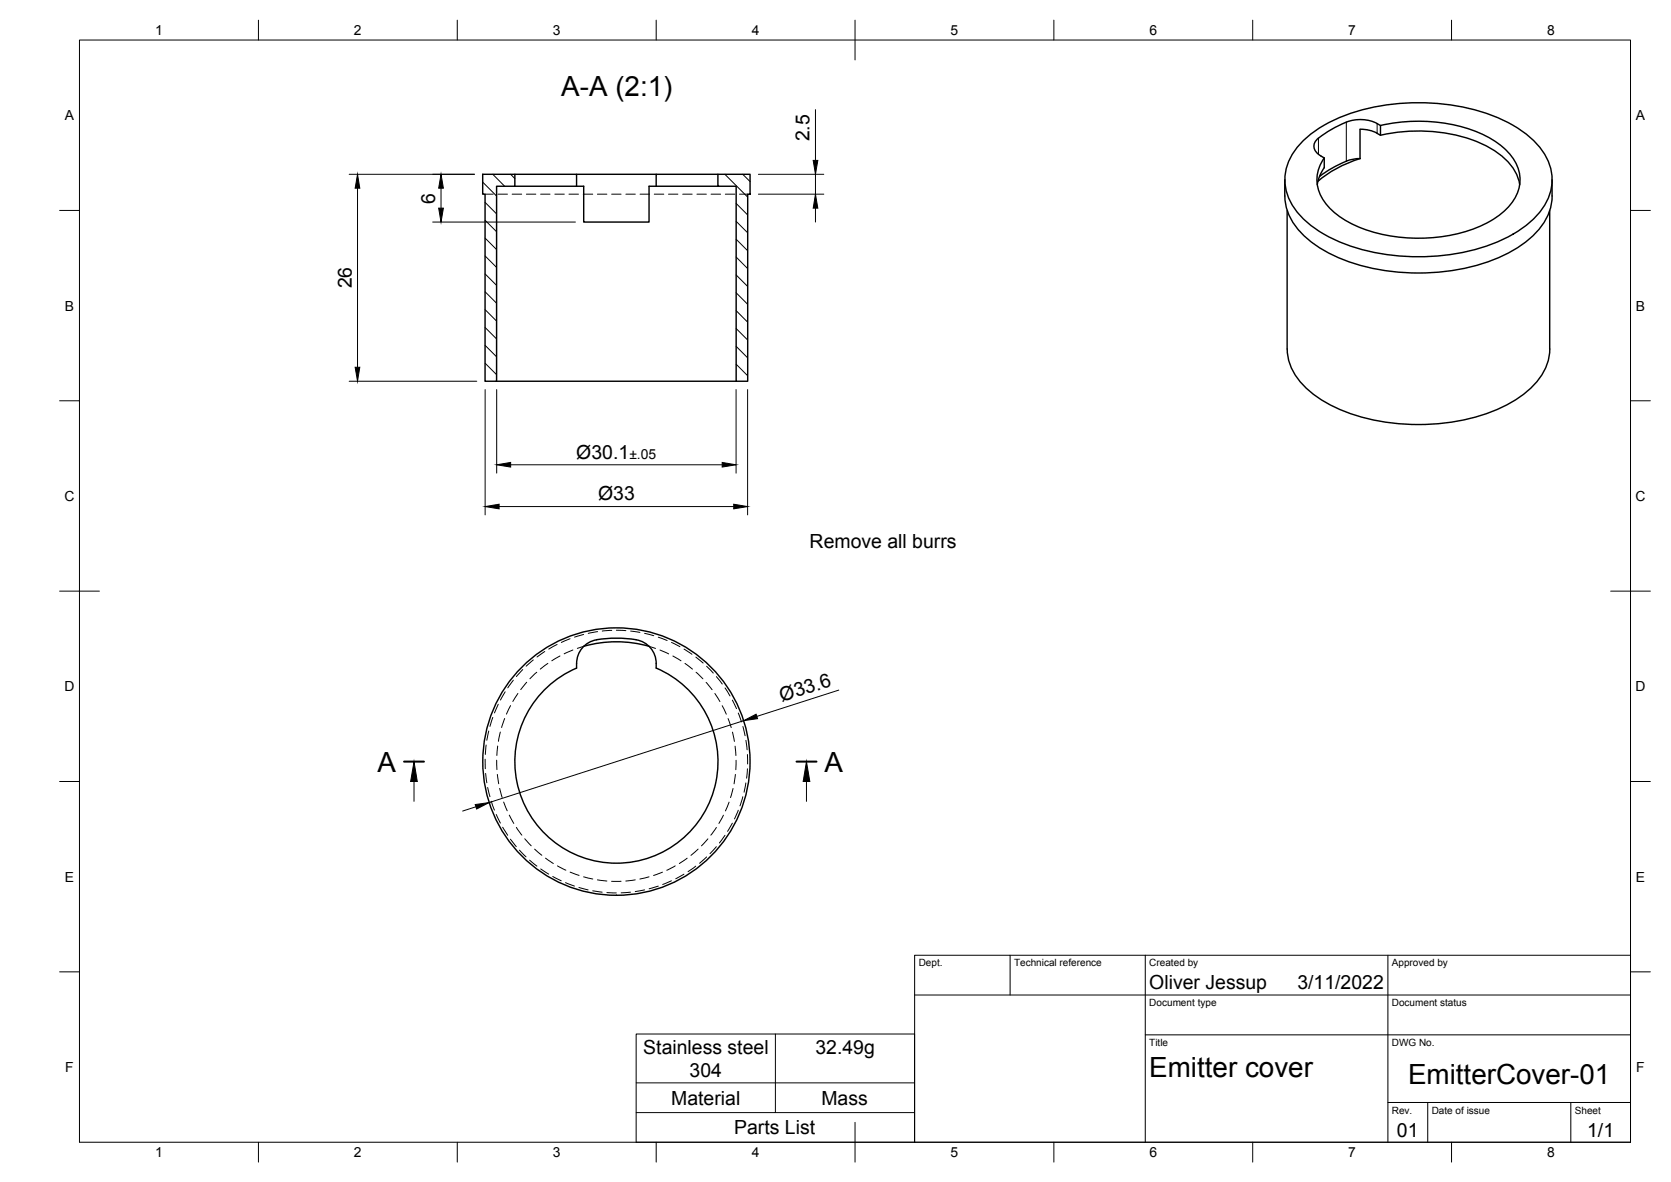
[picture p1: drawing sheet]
<svg xmlns="http://www.w3.org/2000/svg" width="420mm" height="297mm" viewBox="0 0 420 297" stroke-linecap="round" stroke-linejoin="round" font-family="sans-serif">
<!-- layer: Visible -->
<g fill="none" stroke="#000" stroke-width=".36">
<path d="M327.9 35.2a38.6 38.6 0 0 1 21.8-9 51.5 51.5 0 0 1 30.7 5.3 18.7 18.7 0 0 1 9.5 10.7 12.9 12.9 0 0 1-4.5 13 38.6 38.6 0 0 1-21.7 8.9 51.5 51.5 0 0 1-30.8-5.2 18.7 18.7 0 0 1-9.4-10.8 12.9 12.9 0 0 1 4.4-12.9zM332.1 39.2l.9 .5v2.4M338.5 30.7a9.5 9.5 0 0 1 7.8 .4M338.5 30.7a26.6 26.6 0 0 0-7.6 4.6 2.47 2.47 0 0 0 1.2 3.9M342 39.8l-1.8 .2-1.7 .5M342 39.8a29.9 29.9 0 0 0-10.6 5.8M346.3 31.1l.8 .4v2.5l-.8-.5M346.3 33.5l-1.7-.7-2.6-.3v7.4M347.1 31.5a40.8 40.8 0 0 1 27 2.9 14.8 14.8 0 0 1 7.8 8.5 9.8 9.8 0 0 1-3.1 9.6 29.5 29.5 0 0 1-17.7 7.1 38.4 38.4 0 0 1-23.5-4.7 12.6 12.6 0 0 1-6.4-9 9.2 9.2 0 0 1 1.8-6.2M347.1 34a40.5 40.5 0 0 1 27.3 3.1 13.7 13.7 0 0 1 7.7 9.3M121.4 43.8h8.1v3h-4.6v49h-2.9v-47h-.6zM129.5 46.8h17.3v9h16.4v-9h17.3"/>
<path d="M129.5 43.8h15.5v3M145 43.8h20M180.5 43.8h8.1v5h-.6v47h-2.9v-49h-4.6zM180.5 43.8h-15.5v3M323 45.2a16.8 16.8 0 0 0 1.6 9.9 24.4 24.4 0 0 0 13 10.1 54.5 54.5 0 0 0 40.1-.8 22.5 22.5 0 0 0 11.7-10.7l.8-2.9 .1-1.5M323.6 52.9l.1 34.8a14.2 14.2 0 0 0 5.8 10.8 42.1 42.1 0 0 0 24.6 8.1 48.1 48.1 0 0 0 26.7-6 17.9 17.9 0 0 0 8.5-10l.4-2.9v-34.8M333 42.1l-1 1.8-.8 2.5M338.5 40.5a29.7 29.7 0 0 0-6.7 3.8M390.2 45.2v4.1M124.9 95.8h60.2M145 166.7v1.2M145 166.7a6.1 6.1 0 0 1 6-6.1 25.4 25.4 0 0 1 10.6 .7 6.3 6.3 0 0 1 3.4 6.6 25.5 25.5 0 0 1 10.2 39.1 25.5 25.5 0 0 1-40.4 0 25.5 25.5 0 0 1 10.2-39.1"/>
<path d="M163.2 162.4a30.1 30.1 0 0 0-16.4 0"/>
<circle cx="155" cy="191.4" r="33.6"/>
</g>
<!-- layer: Hidden -->
<g fill="none" stroke="#000" stroke-width=".25">
<path d="M122 48.8h2M125.2 48.8h2.4M128.8 48.8h2.4M132.4 48.8h2.3M135.9 48.8h2.4M139.5 48.8h2.4M143.1 48.8h2.4M146.6 48.8h2.4M150.2 48.8h2.4M153.8 48.8h2.4M157.4 48.8h2.3M160.9 48.8h2.4"/>
<path d="M164.5 48.8h2.4M168.1 48.8h2.4M171.7 48.8h2.3M175.2 48.8h2.4M178.8 48.8h2.4M182.4 48.8h2.4M185.9 48.8h2.1M146.7 159.4l-2.2 .7M150.3 158.7l-2.4 .5M153.8 158.4l-2.4 .2M155 158.4l2.4 .1M158.6 158.6l2.3 .3"/>
<path d="M162.1 159.2l2.3 .6M125.3 177l-1 2.2M127 173.8l-1.2 2.1M128.4 177.3l-1.1 2.2M129.1 170.9l-1.4 2M130.2 174.3l-1.3 2M131.4 168.3l-1.6 1.7M132.4 171.5l-1.5 1.8M134.1 165.8l-1.8 1.6M135 168.9l-1.8 1.7M137 163.7l-2 1.4M137.8 166.7l-2 1.5"/>
<path d="M140.1 162l-2.1 1.1M140.8 164.9l-2.1 1.2M143.3 160.5l-2.2 .9M144 163.4l-2.1 .9M146.8 162.4l-1.6 .5M163.2 162.4l1.6 .5M165.5 160.1l2.2 .9M165.9 163.4l2.2 .9M168.8 161.4l2.2 1.1M169.2 164.9l2 1.2M172 163.1l2 1.3M172.2 166.7l1.9 1.5"/>
<path d="M175 165.1l1.8 1.5M175 168.9l1.7 1.7M177.5 171.5l1.5 1.8M177.7 167.4l1.6 1.7M179.7 174.3l1.3 2M180.1 170l1.5 1.9M181.6 177.3l1 2.2M182.3 172.9l1.3 2M184.1 175.9l1.1 2.2M185.6 179.2l.8 2.2M122 190.8v2.4M122.1 194.4l.3 2.3"/>
<path d="M122.2 187.2l-.2 2.4M122.6 197.9l.6 2.3M122.9 183.7l-.5 2.3M123.9 180.3l-.7 2.2M124.9 191v2.4M125.1 194.6l.3 2.4M125.1 187.5l-.2 2.4M125.6 198.1l.7 2.3M125.8 184l-.5 2.3M126.9 180.6l-.8 2.2M183.1 180.6l.8 2.2M184.2 184l.5 2.3"/>
<path d="M184.3 198.1l-.6 2.3M184.8 187.5l.2 2.4M184.9 194.6l-.3 2.4M185.1 191.1l-.1 2.3M186.8 182.6l.5 2.3M187.5 196.8l-.4 2.3M187.6 186.1l.3 2.3M187.9 189.6l.1 2.4M187.9 193.2l-.2 2.4M123.5 201.3l.8 2.3M124.8 204.7l1 2.1M126.4 207.9l1.3 2"/>
<path d="M126.6 201.6l.9 2.2M128.1 204.8l1.1 2.1M128.3 210.9l1.5 1.9M129.8 207.9l1.4 2M130.6 213.6l1.7 1.7M132 210.8l1.6 1.7M133.2 216.2l1.8 1.5M134.4 213.4l1.8 1.5M136 218.4l2 1.3M137.2 215.7l1.9 1.3M140.2 217.6l2.1 1.1M143.4 219.2l2.2 .8"/>
<path d="M166.6 219.2l-2.3 .8M169.8 217.6l-2.1 1.1M172 219.7l-2.1 1.1M172.8 215.7l-2 1.3M174.9 217.7l-1.9 1.4M175.5 213.4l-1.8 1.6M177.7 215.4l-1.8 1.5M178 210.8l-1.6 1.8M180.1 207.9l-1.4 2M180.1 212.8l-1.6 1.7M181.9 204.9l-1.1 2M182.3 209.9l-1.4 1.9"/>
<path d="M183.3 201.6l-.9 2.2M184.1 206.9l-1.2 2M185.6 203.6l-.9 2.2M186.8 200.2l-.7 2.3M139 220.3l2.1 1M142.2 221.8l2.2 .9M145.6 223l2.3 .6M146.7 220.4l2.4 .5M149 223.9l2.4 .3M150.2 221.1l2.4 .3M152.6 224.3l2.4 .1M153.8 221.5h2.4"/>
<path d="M158.5 224.2l-2.3 .2M159.7 221.1l-2.3 .3M162.1 223.6l-2.4 .5M163.2 220.4l-2.3 .5M165.5 222.7l-2.3 .7M168.8 221.3l-2.2 1"/>
</g>
<!-- layer: Visible Narrow -->
<path d="M331.5 34.7v4.1M338.5 30.7v9.8M346.3 31.1v2.4" fill="none" stroke="#000" stroke-width=".25"/>
<!-- layer: BORDER -->
<g fill="none" stroke="#000" stroke-width=".25">
<path d="M20 10.1h390v276.9h-390zM65 5.1v5M115 5.1v5M165 5.1v5M215 5.1v10M265 5.1v5M315 5.1v5M365 5.1v5M15 52.9h5M410 52.9h5M15 100.7h5M410 100.7h5"/>
<path d="M15 148.6h10M405 148.6h10M15 196.4h5M410 196.4h5M15 244.2h5M410 244.2h5M65 287v5M115 287v5M165 287v5M215 282.1v9.9M265 287v5M315 287v5"/>
<path d="M365 287v5"/>
</g>
<!-- layer: TITLEBLOCK -->
<path d="M230 240.1h180v46.9h-180zM230 250h180M254 240.1v9.9M288 240.1v46.9M349 240.1v46.9M288 260.1h122M349 277.1h61M359 277.1v9.9M395 277.1v9.9" fill="none" stroke="#000" stroke-width=".25"/>
<!-- layer: Hatching -->
<g fill="none" stroke="#000" stroke-width=".25">
<path d="M121.4 45.8l3.5 3.5M122 50.9l2.9 2.9M122 55.4l2.9 2.9M122 59.8l2.9 2.9M123.9 43.8l3 3M128.4 43.8l1.1 1.1M180.5 46.5l.3 .3M182.3 43.8l5.7 5.7M185.1 51.1l2.9 2.9M185.1 55.6l2.9 2.9M186.8 43.8l1.8 1.8M122 64.3l2.9 2.9"/>
<path d="M122 68.8l2.9 2.9M122 73.3l2.9 2.9M122 77.8l2.9 2.9M185.1 60.1l2.9 2.9M185.1 64.6l2.9 2.9M185.1 69.1l2.9 2.9M185.1 73.6l2.9 2.9M185.1 78l2.9 2.9M122 82.3l2.9 2.9M122 86.8l2.9 2.9M122 91.3l2.9 2.9M122 95.8h.1"/>
<path d="M185.1 82.5l2.9 2.9M185.1 87l2.9 2.9M185.1 91.5l2.9 2.9"/>
</g>
<!-- layer: Section Lines -->
<path d="M101.6 191.4h5M200.3 191.4h5" fill="none" stroke="#000" stroke-width=".51"/>
<path d="M104.1 196.4v5M202.8 196.4v5" fill="none" stroke="#000" stroke-width=".25"/>
<path d="M104.1 191.4l.8 5h-1.6zM202.8 191.4l.8 5h-1.6z" fill="#000" stroke="#000" stroke-width=".25"/>
<!-- layer: FD_Dimensions -->
<g fill="none" stroke="#000" stroke-width=".25">
<path d="M205 27.5v12.8M87.8 43.8h31.5M89.9 47.3v45M108.8 55.8h35.9M110.9 47.3v5M190.7 48.8h16.4M190.7 43.8h16.4M205 43.8v5M205 52.3v3.5M87.8 95.8h32.1M122 97.9v31.5M124.9 97.9v21"/>
<path d="M185.1 97.9v21M188 97.9v31.5M128.4 116.8h53.2M125.5 127.3h59M210.9 173.4l-20.6 6.6M187 181.1l-64 20.6M119.7 202.7l-3.4 1.1"/>
</g>
<path d="M89.9 43.8l.6 3.5h-1.2zM110.3 52.3h1.2l-.6 3.5zM110.9 43.8l.6 3.5h-1.2zM205 48.8l.6 3.5h-1.1zM204.5 40.3h1.1l-.6 3.5zM89.3 92.3h1.2l-.6 3.5zM124.9 116.8l3.5-.6v1.2zM181.6 116.2l3.5 .6-3.5 .6zM122 127.3l3.5-.6v1.2zM184.5 126.7l3.5 .6-3.5 .6zM187 181.1l3.1-1.6 .4 1.1zM119.5 202.2l3.5-.5-3.2 1.6z" fill="#000" stroke="#000" stroke-width=".25"/>
<!-- layer: Custom Tables -->
<path d="M160 259.8h70v27.2h-70zM195 259.8v19.8M160 279.6h70M160 272.1h70" fill="none" stroke="#000" stroke-width=".25"/>
<g font-size="7">
<text x="141.1" y="24.1">A-A (2:1)</text>
<text x="94.9" y="193.9">A</text>
<text x="207.3" y="193.9">A</text>
<text x="289" y="270.6">Emitter cover</text>
<text x="354.1" y="272.3">EmitterCover-01</text>
</g>
<g font-size="4.9">
<text x="203.6" y="35.5" transform="rotate(-90 203.6 35.5)">2.5</text>
<text x="109.4" y="51.1" transform="rotate(-90 109.4 51.1)">6</text>
<text x="88.4" y="72.5" transform="rotate(-90 88.4 72.5)">26</text>
<text x="144.9" y="115.3">Ø30.1</text>
<text x="150.4" y="125.8">Ø33</text>
<text x="203.6" y="137.7">Remove all burrs</text>
<text x="196.6" y="176.4" transform="rotate(-18 196.6 176.4)">Ø33.6</text>
<text x="289" y="248.5">Oliver Jessup</text>
<text x="326.2" y="248.5">3/11/2022</text>
<text x="161.8" y="264.8">Stainless steel</text>
<text x="205" y="264.8">32.49g</text>
<text x="173.4" y="270.7">304</text>
<text x="168.8" y="277.6">Material</text>
<text x="206.5" y="277.6">Mass</text>
<text x="184.6" y="285">Parts List</text>
<text x="351.3" y="285.7">01</text>
<text x="399.1" y="285.7">1/1</text>
</g>
<g font-size="3.5">
<text x="39" y="8.8">1</text>
<text x="89" y="8.8">2</text>
<text x="139" y="8.8">3</text>
<text x="189" y="8.8">4</text>
<text x="239" y="8.8">5</text>
<text x="289" y="8.8">6</text>
<text x="339" y="8.8">7</text>
<text x="389" y="8.8">8</text>
<text x="16.3" y="30.2">A</text>
<text x="411.3" y="30.2">A</text>
<text x="16.3" y="78">B</text>
<text x="411.3" y="78">B</text>
<text x="158.2" y="115.3">±.05</text>
<text x="16.2" y="125.9">C</text>
<text x="411.2" y="125.9">C</text>
<text x="16.2" y="173.7">D</text>
<text x="411.2" y="173.7">D</text>
<text x="16.3" y="221.6">E</text>
<text x="411.3" y="221.6">E</text>
<text x="16.4" y="269.4">F</text>
<text x="411.4" y="269.4">F</text>
<text x="39" y="290.8">1</text>
<text x="89" y="290.8">2</text>
<text x="139" y="290.8">3</text>
<text x="189" y="290.8">4</text>
<text x="239" y="290.8">5</text>
<text x="289" y="290.8">6</text>
<text x="339" y="290.8">7</text>
<text x="389" y="290.8">8</text>
</g>
<g font-size="2.5">
<text x="231" y="242.9">Dept.</text>
<text x="255" y="242.9">Technical reference</text>
<text x="289" y="242.9">Created by</text>
<text x="350" y="242.9">Approved by</text>
<text x="289" y="252.8">Document type</text>
<text x="350" y="252.8">Document status</text>
<text x="289" y="262.9">Title</text>
<text x="350" y="262.9">DWG No.</text>
<text x="350" y="279.9">Rev.</text>
<text x="360" y="279.9">Date of issue</text>
<text x="396" y="279.9">Sheet</text>
</g>
</svg>
